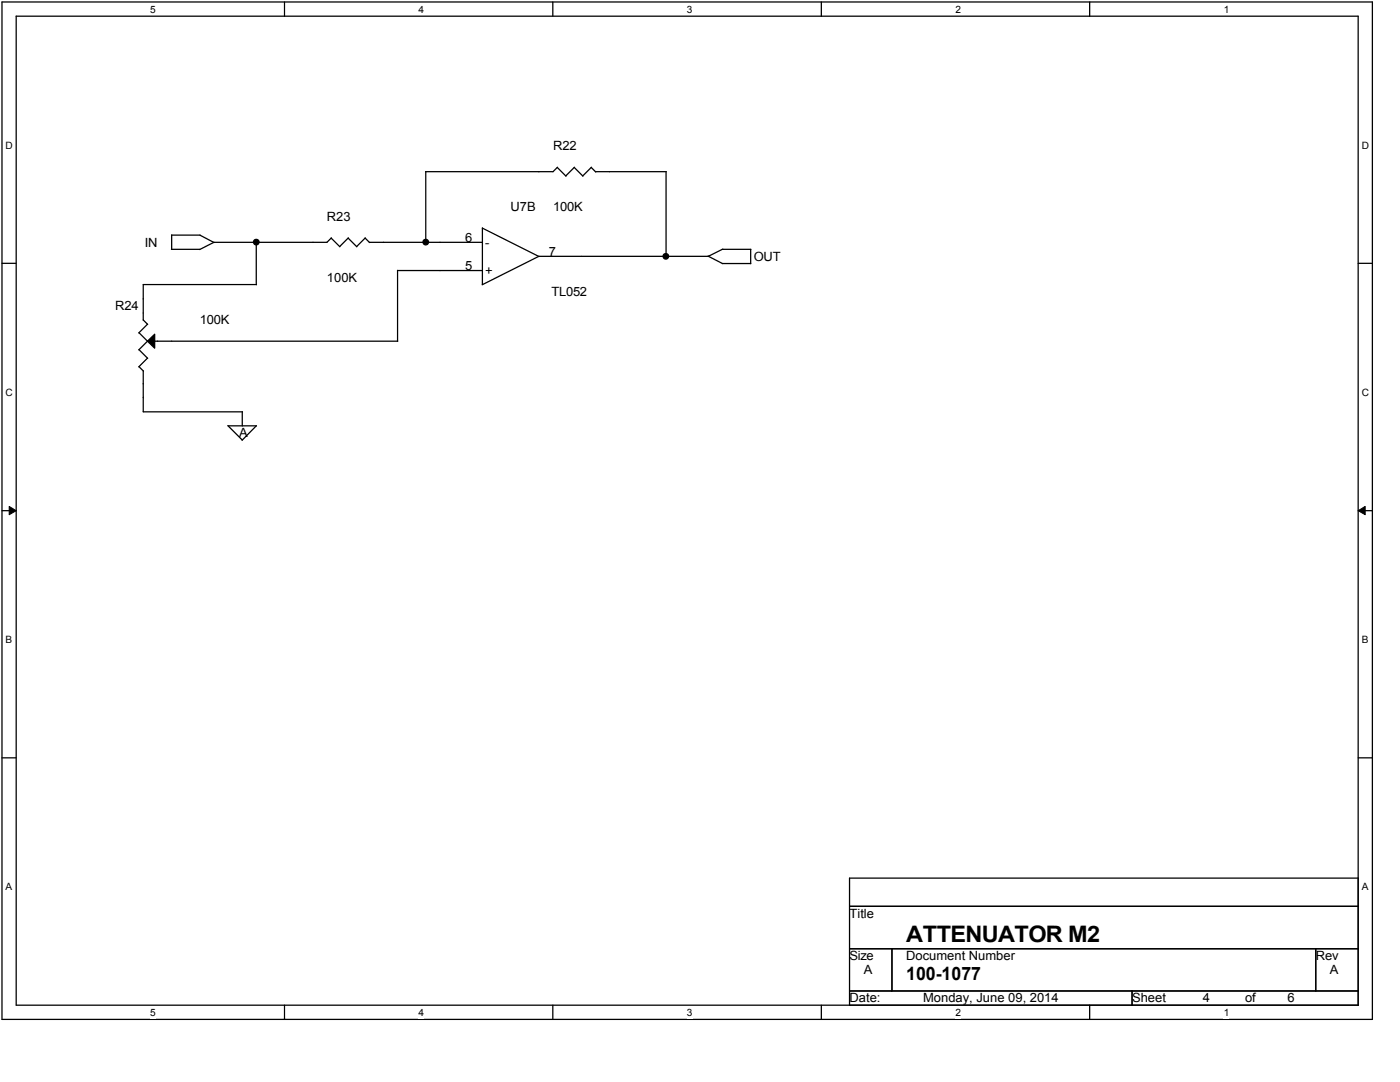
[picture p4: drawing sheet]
<svg xmlns="http://www.w3.org/2000/svg" width="279mm" height="216mm" viewBox="0 0 279 216" stroke-linecap="round" stroke-linejoin="round" font-family="sans-serif">
<path d="M.4 .4h273.5v203h-273.5zM3.2 3.2h267.9v197.4h-267.9z" fill="none" stroke="#000" stroke-width=".25"/>
<g fill="#fff">
<path d="M30 .7h1.1v2.3h-1.1z"/>
<path d="M30 200.9h1.1v2.3h-1.1z"/>
</g>
<path d="M56.8 .4v2.8M56.8 200.6v2.8" fill="none" stroke="#000" stroke-width=".25"/>
<g fill="#fff">
<path d="M83.5 .7h1.1v2.3h-1.1z"/>
<path d="M83.5 200.9h1.1v2.3h-1.1z"/>
</g>
<path d="M110.3 .4v2.8M110.3 200.6v2.8" fill="none" stroke="#000" stroke-width=".25"/>
<g fill="#fff">
<path d="M137.1 .7h1.1v2.3h-1.1z"/>
<path d="M137.1 200.9h1.1v2.3h-1.1z"/>
</g>
<path d="M163.9 .4v2.8M163.9 200.6v2.8" fill="none" stroke="#000" stroke-width=".25"/>
<g fill="#fff">
<path d="M190.7 .7h1.1v2.3h-1.1z"/>
<path d="M190.7 200.9h1.1v2.3h-1.1z"/>
</g>
<path d="M217.5 .4v2.8M217.5 200.6v2.8" fill="none" stroke="#000" stroke-width=".25"/>
<g fill="#fff">
<path d="M244.2 .7h1.1v2.3h-1.1z"/>
<path d="M244.2 200.9h1.1v2.3h-1.1z"/>
<path d="M1.1 27.9h1.5v2.2h-1.5z"/>
<path d="M271.8 27.9h1.4v2.2h-1.4z"/>
<path d="M1.1 77.2h1.5v2.2h-1.5z"/>
<path d="M271.8 77.2h1.4v2.2h-1.4z"/>
</g>
<path d="M.4 52.5h2.8M271.1 52.5h2.8" fill="none" stroke="#000" stroke-width=".25"/>
<g fill="#fff">
<path d="M1.1 126.5h1.3v2.3h-1.3z"/>
<path d="M271.8 126.5h1.3v2.3h-1.3z"/>
</g>
<path d="M.4 101.9h2.8M271.1 101.9h2.8" fill="none" stroke="#000" stroke-width=".25"/>
<path d="M1.8 101.1l1.4 .8-1.4 .8zM271.1 101.9l1.3-.8v1.6z" fill="#000"/>
<path d="M1.8 101.1l1.4 .8-1.4 .8zM271.1 101.9l1.3-.8v1.6z" fill="none" stroke="#000" stroke-width=".2"/>
<g fill="#fff">
<path d="M1.1 175.9h1.3v2.2h-1.3z"/>
<path d="M271.8 175.9h1.3v2.2h-1.3z"/>
</g>
<g fill="none" stroke="#000" stroke-width=".25">
<path d="M85 34.3v14.1M111.2 33.4l1.8 1.7M111.3 33.4l-.9 .9h-25.5M114.6 33.4l1.7 1.7M114.6 33.4l-1.7 1.7M118 33.4l.9 .9M118 33.4l-1.7 1.7M118.8 34.3h14.2M132.9 34.3v16.9M34.2 49.8h5.7M34.3 46.9h5.6M34.3 46.9v2.9"/>
<path d="M39.9 46.9l2.8 1.5M51.1 48.4v8.4M51.2 56.8h-22.6v7.1M66.1 47.5l1.7 1.7M66.1 47.5l-.9 .9h-22.5l-2.9 1.4M69.5 47.5l1.7 1.7M69.5 47.5l-1.7 1.7M72.9 47.5l.9 .9M72.9 47.5l-1.7 1.7M73.7 48.4h22.6M79.3 54h17M79.3 53.9v14.2"/>
<path d="M96.3 45.5v11.3M96.3 45.5l11.3 5.7M141.3 51.1l2.9 1.5M141.4 51.1h-33.9l-11.3 5.7M144.1 52.6h5.7M144.2 49.8h5.7M144.2 49.7l-2.8 1.4M149.8 49.8v2.8M27.7 66.4l1.8 1.7M27.7 69.8l1.8 1.7M27.7 73.2l.9 .8M28.6 74v8.2h19.8"/>
<path d="M28.6 63.8l.9 .9M29.4 68.1l1.5-1.4v2.8zM29.4 64.7l-1.7 1.7M29.4 68.1l-1.7 1.7M29.4 71.5l-1.7 1.7M30.9 68.1h48.5M45.5 84.9l2.9 2.9M45.5 85h5.7M48.4 82.2v2.8M51.1 85l-2.8 2.8M.4 151.2h2.8M271.1 151.2h2.8"/>
<path d="M169.5 175.2h101.6v25.4h-101.6zM169.5 180.8h101.6M169.5 189.3h101.6M169.5 197.7h101.6M178 189.3v8.4M225.9 197.7v2.9M262.6 189.3v8.4"/>
<circle cx="51.1" cy="48.3" r=".56"/>
<circle cx="85" cy="48.3" r=".56"/>
<circle cx="132.9" cy="51.1" r=".56"/>
</g>
<g fill="#000">
<path d="M29.4 68.1l1.5-1.4v2.8z"/>
<circle cx="51.1" cy="48.3" r=".56"/>
<circle cx="85" cy="48.3" r=".56"/>
<circle cx="132.9" cy="51.1" r=".56"/>
</g>
<text font-size="4.5" x="180.8" y="187.9">ATTENUATOR M2</text>
<text font-size="3.7" x="180.8" y="195.5">100-1077</text>
<g font-size="2.5">
<text x="110.4" y="30">R22</text>
<text x="65.2" y="44.1">R23</text>
<text x="101.9" y="42.2">U7B</text>
<text x="110.4" y="42.2">100K</text>
<text x="28.9" y="49.2">IN</text>
<text x="92.8" y="48.3">6</text>
<text x="92.8" y="53.9">5</text>
<text x="96.8" y="49.2">-</text>
<text x="109.5" y="51.1">7</text>
<text x="150.4" y="52">OUT</text>
<text x="65.2" y="56.3">100K</text>
<text x="96.8" y="54.9">+</text>
<text x="110.1" y="59.1">TL052</text>
<text x="23" y="61.9">R24</text>
<text x="39.9" y="64.7">100K</text>
<text x="47.8" y="87.3">A</text>
<text x="169.5" y="183.1">Title</text>
<text x="169.5" y="191.6">Size</text>
<text x="180.8" y="191.6">Document Number</text>
<text x="262.6" y="191.6">Rev</text>
<text x="172.4" y="194.4">A</text>
<text x="265.4" y="194.4">A</text>
<text x="169.5" y="200">Date:</text>
<text x="184.2" y="200">Monday, June 09, 2014</text>
<text x="225.9" y="200">Sheet</text>
<text x="240" y="200">4</text>
<text x="248.5" y="200">of</text>
<text x="257" y="200">6</text>
</g>
<g font-size="2">
<text x="30" y="2.6">5</text>
<text x="83.5" y="2.6">4</text>
<text x="137.1" y="2.6">3</text>
<text x="190.7" y="2.6">2</text>
<text x="244.2" y="2.6">1</text>
<text x="1.1" y="29.7">D</text>
<text x="271.8" y="29.7">D</text>
<text x="1.1" y="79">C</text>
<text x="271.8" y="79">C</text>
<text x="1.1" y="128.4">B</text>
<text x="271.8" y="128.4">B</text>
<text x="1.1" y="177.7">A</text>
<text x="271.8" y="177.7">A</text>
<text x="30" y="202.7">5</text>
<text x="83.5" y="202.7">4</text>
<text x="137.1" y="202.7">3</text>
<text x="190.7" y="202.7">2</text>
<text x="244.2" y="202.7">1</text>
</g>
</svg>
